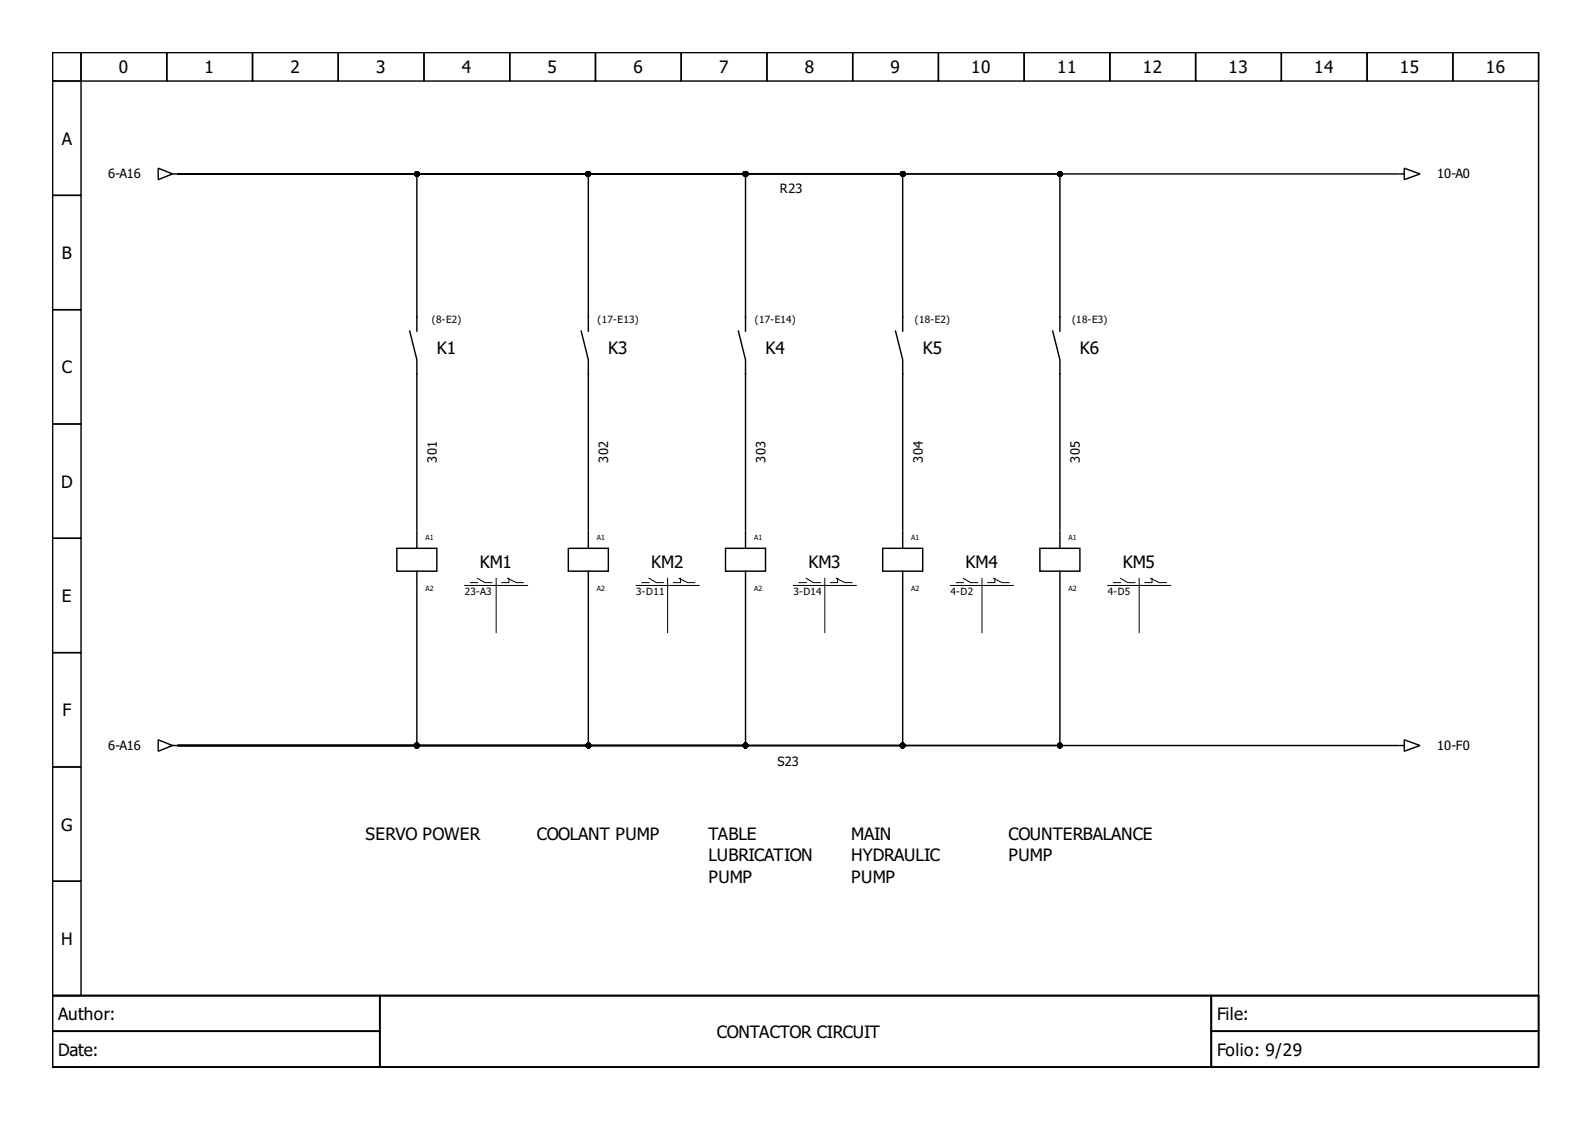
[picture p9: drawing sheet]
<svg xmlns="http://www.w3.org/2000/svg" width="297mm" height="210mm" viewBox="0 0 297 210" stroke-linecap="round" stroke-linejoin="round" font-family="sans-serif">
<g fill="none" stroke="#000" stroke-width=".27">
<path d="M9.8 9.8h277.3v176h-277.3zM9.8 9.8h5.3v5.3h-5.3zM9.8 15.1h5.3v21.4h-5.3zM15.1 9.8h16v5.3h-16zM31.1 9.8h16v5.3h-16zM47.1 9.8h16v5.3h-16zM63.1 9.8h16v5.3h-16zM79.1 9.8h16v5.3h-16zM95.1 9.8h16v5.3h-16zM111.1 9.8h16v5.3h-16zM127.1 9.8h16v5.3h-16zM143.1 9.8h16v5.3h-16z"/>
<path d="M159.1 9.8h16v5.3h-16zM175.1 9.8h16v5.3h-16zM191.1 9.8h16v5.3h-16zM207.1 9.8h16v5.3h-16zM223.1 9.8h16v5.3h-16zM239.1 9.8h16v5.3h-16zM255.1 9.8h16v5.3h-16zM271.1 9.8h16v5.3h-16zM9.8 36.5h5.3v21.3h-5.3zM29.5 31.4l2.7 1.1-2.7 1zM32.2 32.5h.8M33.3 32.5h227.6"/>
<path d="M33.3 32.5h164.5v29.3M33.3 32.5h135.1v29.3M33.3 32.5h105.8v29.3M33.3 32.5h76.5v29.3M33.3 32.5h44.5v29.3M261.2 32.5h.8M262 31.4l2.9 1.1-2.9 1zM9.8 57.8h5.3v21.3h-5.3zM9.8 79.1h5.3v21.3h-5.3zM76.4 61.8l1.4 5.3v31.7M108.4 61.8l1.4 5.3v31.7M137.8 61.8l1.3 5.3v31.7"/>
<path d="M167.1 61.8l1.3 5.3v31.7M196.4 61.8l1.4 5.3v31.7M77.8 99.1v3.2M109.8 99.1v3.2M139.1 99.1v3.2M168.4 99.1v3.2M197.8 99.1v3.2M9.8 100.4h5.3v21.4h-5.3zM74 102.3h7.5v4.3h-7.5zM77.8 106.6v3.2M77.8 110v29.1h-44.5M106 102.3h7.5v4.3h-7.5z"/>
<path d="M109.8 106.6v3.2M109.8 110v29.1h-76.5M135.4 102.3h7.4v4.3h-7.4zM139.1 106.6v3.2M139.1 110v29.1h-105.8M164.7 102.3h7.5v4.3h-7.5zM168.4 106.6v3.2M168.4 110v29.1h-135.1M194 102.3h7.5v4.3h-7.5zM197.8 106.6v3.2M197.8 110v29.1h-164.5M9.8 121.8h5.3v21.3h-5.3z"/>
<path d="M29.5 138l2.7 1.1-2.7 1.1zM32.2 139.1h.8M33.3 139.1h227.6M261.2 139.1h.8M262 138l2.9 1.1-2.9 1.1zM9.8 143.1h5.3v21.3h-5.3zM9.8 164.4h5.3v21.4h-5.3zM9.8 185.8h277.3v13.3h-277.3zM9.8 185.8h61v6.6h-61zM9.8 192.4h61v6.7h-61zM70.8 185.8h155.2v13.3h-155.2zM226 185.8h61.1v6.6h-61.1z"/>
<path d="M226 192.4h61.1v6.7h-61.1z"/>
</g>
<g fill="none" stroke="#000" stroke-width=".19">
<path d="M86.7 109.2h11.7M87.8 108.7h1.3M89.1 107.9l1.3 .8h1.4M92.6 107.9v10.1M94.7 107.9l1.6 .8h1.3M95 107.9v.8h-1.4M118.7 109.2h11.7M119.8 108.7h1.3M121.1 107.9l1.3 .8h1.4M124.6 107.9v10.1M126.7 107.9l1.6 .8h1.3M127 107.9v.8h-1.4"/>
<path d="M148 109.2h11.8M149.1 108.7h1.3M150.4 107.9l1.4 .8h1.3M153.9 107.9v10.1M156 107.9l1.6 .8h1.4M156.3 107.9v.8h-1.3M177.4 109.2h11.7M178.4 108.7h1.4M179.8 107.9l1.3 .8h1.3M183.2 107.9v10.1M185.4 107.9l1.6 .8h1.3M185.6 107.9v.8h-1.3"/>
<path d="M206.7 109.2h11.7M207.8 108.7h1.3M209.1 107.9l1.3 .8h1.4M212.6 107.9v10.1M214.7 107.9l1.6 .8h1.3M215 107.9v.8h-1.4"/>
</g>
<g fill="#000" stroke="#000" stroke-width=".27">
<circle cx="77.8" cy="32.5" r=".4"/>
<circle cx="109.8" cy="32.5" r=".4"/>
<circle cx="139.1" cy="32.5" r=".4"/>
<circle cx="168.4" cy="32.5" r=".4"/>
<circle cx="197.8" cy="32.5" r=".4"/>
<circle cx="77.8" cy="139.1" r=".4"/>
<circle cx="109.8" cy="139.1" r=".4"/>
<circle cx="139.1" cy="139.1" r=".4"/>
<circle cx="168.4" cy="139.1" r=".4"/>
<circle cx="197.8" cy="139.1" r=".4"/>
</g>
<g font-size="3.2">
<text x="22.2" y="13.7">0</text>
<text x="38.2" y="13.7">1</text>
<text x="54.2" y="13.7">2</text>
<text x="70.2" y="13.7">3</text>
<text x="86.2" y="13.7">4</text>
<text x="102.2" y="13.7">5</text>
<text x="118.2" y="13.7">6</text>
<text x="134.2" y="13.7">7</text>
<text x="150.2" y="13.7">8</text>
<text x="166.2" y="13.7">9</text>
<text x="181.2" y="13.7">10</text>
<text x="197.2" y="13.7">11</text>
<text x="213.2" y="13.7">12</text>
<text x="229.2" y="13.7">13</text>
<text x="245.2" y="13.7">14</text>
<text x="261.2" y="13.7">15</text>
<text x="277.2" y="13.7">16</text>
<text x="11.5" y="27">A</text>
<text x="11.5" y="48.3">B</text>
<text x="11.5" y="69.6">C</text>
<text x="81.5" y="66">K1</text>
<text x="113.5" y="66">K3</text>
<text x="142.8" y="66">K4</text>
<text x="172.2" y="66">K5</text>
<text x="201.5" y="66">K6</text>
<text x="11.4" y="91">D</text>
<text x="89.5" y="106">KM1</text>
<text x="121.5" y="106">KM2</text>
<text x="150.8" y="106">KM3</text>
<text x="180.2" y="106">KM4</text>
<text x="209.5" y="106">KM5</text>
<text x="11.5" y="112.3">E</text>
<text x="11.7" y="133.6">F</text>
<text x="11.4" y="155">G</text>
<text x="68.2" y="156.7">SERVO POWER</text>
<text x="100.2" y="156.7">COOLANT PUMP</text>
<text x="132.2" y="156.7">TABLE</text>
<text x="132.2" y="160.7">LUBRICATION</text>
<text x="158.8" y="156.7">MAIN</text>
<text x="158.8" y="160.7">HYDRAULIC</text>
<text x="188.2" y="156.7">COUNTERBALANCE</text>
<text x="188.2" y="160.7">PUMP</text>
<text x="132.2" y="164.7">PUMP</text>
<text x="158.8" y="164.7">PUMP</text>
<text x="11.4" y="176.3">H</text>
<text x="10.9" y="190.3">Author:</text>
<text x="227.1" y="190.3">File:</text>
<text x="10.9" y="197">Date:</text>
<text x="133.8" y="193.6">CONTACTOR CIRCUIT</text>
<text x="227.1" y="197">Folio: 9/29</text>
</g>
<g font-size="2.4">
<text x="20.2" y="33.3">6-A16</text>
<text x="145.5" y="35.9">R23</text>
<text x="268.1" y="33.3">10-A0</text>
<text x="81.5" y="86.3" transform="rotate(-90 81.5 86.3)">301</text>
<text x="113.5" y="86.3" transform="rotate(-90 113.5 86.3)">302</text>
<text x="142.8" y="86.3" transform="rotate(-90 142.8 86.3)">303</text>
<text x="172.2" y="86.3" transform="rotate(-90 172.2 86.3)">304</text>
<text x="201.5" y="86.3" transform="rotate(-90 201.5 86.3)">305</text>
<text x="20.2" y="139.9">6-A16</text>
<text x="145.1" y="142.8">S23</text>
<text x="268.1" y="139.9">10-F0</text>
</g>
<g font-size="1.9">
<text x="80.6" y="60.2">(8-E2)</text>
<text x="111.5" y="60.2">(17-E13)</text>
<text x="140.8" y="60.2">(17-E14)</text>
<text x="170.7" y="60.2">(18-E2)</text>
<text x="200" y="60.2">(18-E3)</text>
<text x="86.7" y="111.1">23-A3</text>
<text x="118.7" y="111.1">3-D11</text>
<text x="148" y="111.1">3-D14</text>
<text x="177.4" y="111.1">4-D2</text>
<text x="206.7" y="111.1">4-D5</text>
</g>
<g font-size="1.3">
<text x="79.4" y="100.7">A1</text>
<text x="111.4" y="100.7">A1</text>
<text x="140.7" y="100.7">A1</text>
<text x="170" y="100.7">A1</text>
<text x="199.4" y="100.7">A1</text>
<text x="79.4" y="110.3">A2</text>
<text x="111.4" y="110.3">A2</text>
<text x="140.7" y="110.3">A2</text>
<text x="170" y="110.3">A2</text>
<text x="199.4" y="110.3">A2</text>
</g>
</svg>
